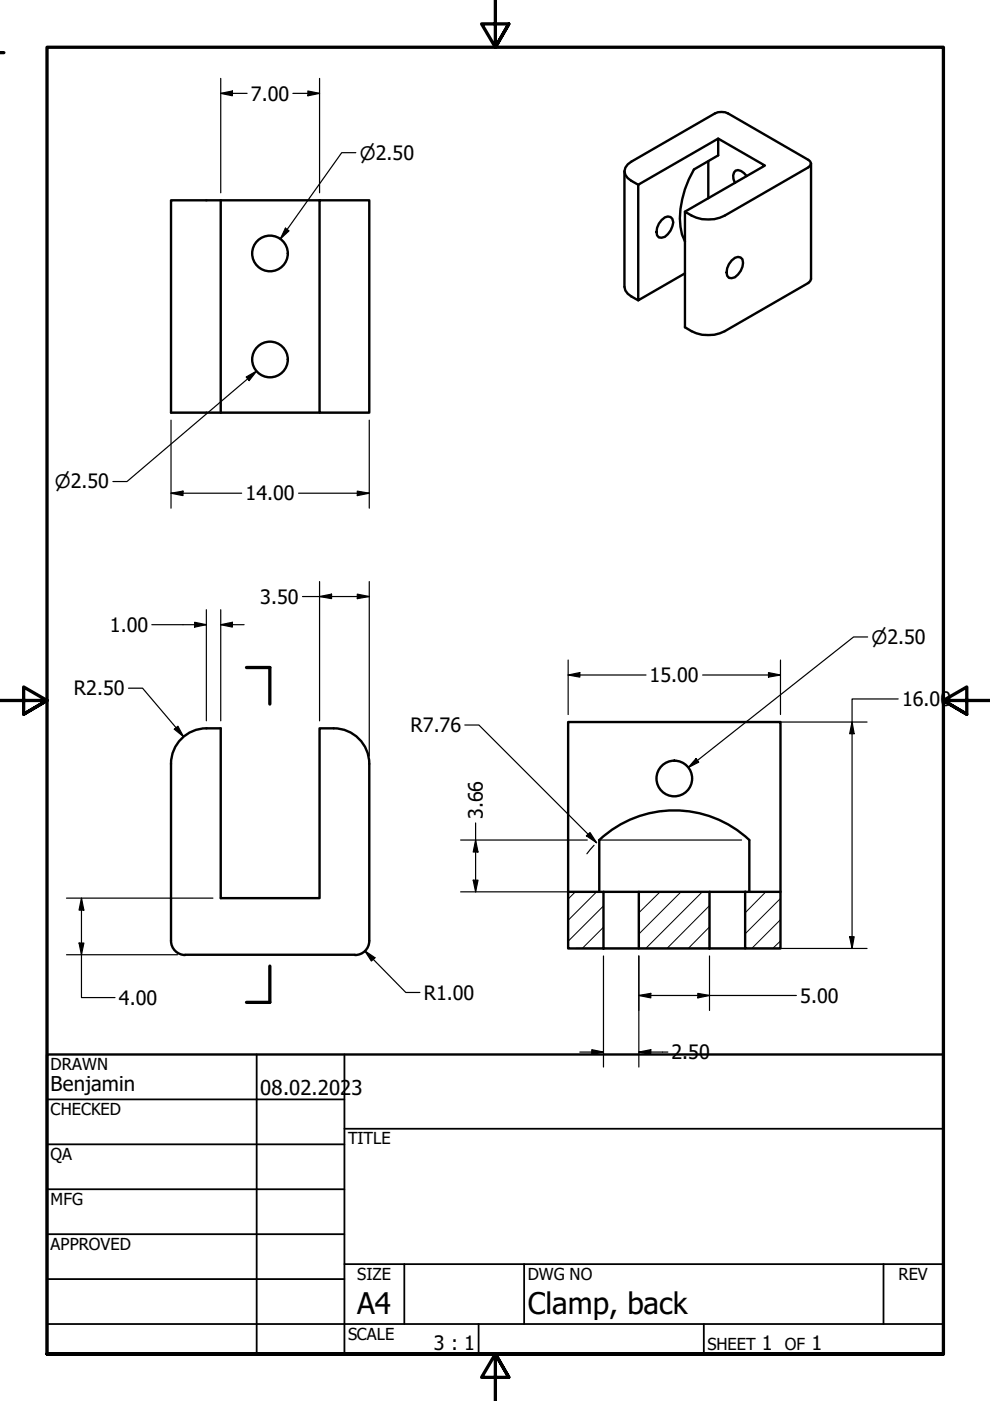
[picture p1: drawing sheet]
<svg xmlns="http://www.w3.org/2000/svg" width="210mm" height="297mm" viewBox="0 0 210 297" stroke-linecap="round" stroke-linejoin="round" font-family="sans-serif">
<!-- layer: Hatch (ANSI) -->
<g fill="none" stroke="#000" stroke-width=".21">
<path d="M122 189.1l-1.5 1.5M126.5 189.1l-6 6M128 196.6l-4.6 4.5M128 192.1l-7.5 7.5M140 189.1l-4.6 4.4M144.4 189.1l-9 8.9M148.9 189.1l-12 12M150.4 196.5l-4.5 4.6M150.4 192l-9 9.1M162.4 189.1l-4.4 4.4M165.5 199.5l-1.7 1.6M165.5 195l-6.1 6.1"/>
<path d="M165.5 190.5l-7.5 7.5M128 201.1h.1M150.4 201v.1"/>
</g>
<!-- layer: Visible (ANSI) -->
<g fill="none" stroke="#000" stroke-width=".51">
<path d="M132.4 36.3v24.5l.2 .8 .5 .7 2.2 1.4M150.2 34.2v7.8M152.3 29.4l9.9 5.7-17 9.8M158.3 37.3a2.09 2.09 0 0 0-2.3-1.1 2.03 2.03 0 0 0-.2 2.6M172 34.7v24.5l-.2 .4-.4 .4-17.7 10.2a8.1 8.1 0 0 1-8.5-.8v-24.5a7.9 7.9 0 0 0 8.5 .8l17.7-10.2 .6-.8-.2-.5-.4-.3-17-9.8a3.2 3.2 0 0 0-2.8 0l-17.7 10.2a2.14 2.14 0 0 0-1.5 2 2.14 2.14 0 0 0 1.5 2l1.4 .9M46.8 42.5v45M67.8 42.5h10.5v45h-10.5zM67.8 42.5h-31.5v45h31.5M140.3 46.7l.7-.6 .6-.2 .6 .1 .4 .4a3.4 3.4 0 0 1-2.3 4l-.6-.1a2.28 2.28 0 0 1 0-2.9zM145.2 51.2a12.7 12.7 0 0 1-.5-9l.5-2.1 .8-2.1 1.1-2.1 5.2-3v-3.5l-17 9.8v24.5l9.9-5.7M155.1 55.2l.7-.5 .7-.2 .5 .1a2.2 2.2 0 0 1 0 2.9l-1.2 1.3-.7 .2-.5-.1a2.28 2.28 0 0 1 0-2.9zM43.8 154.4h3v36h21v-36a10.7 10.7 0 0 1 7.1 1.2 7.5 7.5 0 0 1 3.4 6.3"/>
<path d="M43.8 154.4a7.5 7.5 0 0 0-7.5 7.5M36.3 162v37.5a3 3 0 0 0 3 3M78.3 162v37.5a3 3 0 0 1-3 3M127.1 178.1v11M127.1 178.1a23.3 23.3 0 0 1 31.8 0v11M120.5 189.1v-36h45v36M128 189.1h7.4M135.4 189.1h15v12h-15zM150.4 189.1h7.6M158 189.1h7.5v12h-7.5zM39.2 202.4h36M128 201.1h-7.5v-12h7.5v12h7.4"/>
<path d="M150.4 201.1h7.6"/>
<circle cx="57.2" cy="53.7" r="3.8"/>
<circle cx="57.2" cy="76.2" r="3.8"/>
<circle cx="143" cy="165.1" r="3.8"/>
</g>
<!-- layer: Section Line (ANSI) -->
<path d="M0 11.2h.8M52.3 141.5h4.9v7.8M57.2 204.8v7.7h-4.9" fill="none" stroke="#000" stroke-width=".7"/>
<!-- layer: Border (ANSI) -->
<path d="M105 0v10l-2.9-4.9h5.8l-2.9 4.9 2.9-4.9M0 148.5h10l-5-2.8v5.7l5-2.9-5 2.9M210 148.5h-10l5-2.8v5.7l-5-2.9 5 2.9M10 287.1v-277.1h190v277.1h-190h190M107.9 292l-2.9-4.9 2.9 4.9h-5.8l2.9-4.9v9.9" fill="none" stroke="#000" stroke-width=".7"/>
<!-- layer: Title (ANSI) -->
<g fill="none" stroke="#000" stroke-width=".38">
<path d="M10 233.1h63M54.4 223.6v63.5M73 239.3h127M73 223.6v63.5M10 242.6h63M10 252.1h63M10 261.7h63M10 271.2h63M73 268h127M85.7 268v12.7M111.1 268v12.7M187.3 268v12.7"/>
<path d="M10 280.7h190M101.5 280.7v6.4M149.2 280.7v6.4"/>
</g>
<path d="M10 223.6h190v63.5h-190z" fill="none" stroke="#000" stroke-width=".51"/>
<!-- layer: Dimension (ANSI) -->
<g fill="none" stroke="#000" stroke-width=".25">
<path d="M46.8 19.8l2.5-.5v1zM46.8 19.8h5.6M46.8 16.6v24.3M62.1 19.8h5.7M65.3 19.3l2.5 .5-2.5 .5zM67.8 16.6v24.3M75.4 32.4h-2.9l-13.1 18.3M60.5 48.4l.8 .5-1.9 1.8zM52.2 79.9l2.2-1.2-1.6 2zM54.4 78.7l-27.5 23.4h-3M36.3 89.1v18.6M78.3 89.1v18.6"/>
<path d="M36.3 104.6l2.5-.5v1zM36.3 104.6h14.9M63.3 104.6h15M75.8 104.1l2.5 .5-2.5 .5zM32.2 132.4h11.6M41.3 131.9l2.5 .5-2.5 .6zM43.8 129.3v23.5M46.8 132.4l2.5-.5v1.1zM46.8 129.3v23.5M46.8 132.4h5M64.1 126.5h14.2M67.8 126.5l2.5-.5v.9z"/>
<path d="M67.8 123.3v29.5M75.8 126l2.5 .5-2.5 .4zM78.3 123.3v37M120.5 139.9v11.6M165.5 139.9v11.6M184 135.1h-3l-35.1 27.6M27.2 145.9h3l8.7 10.3M37 154.6l.7-.6 1.2 2.2zM98.6 153.7h2.9l25 25M120.5 143.1l2.4-.5v1zM120.5 143.1h16.5M122 153.1h61.8"/>
<path d="M149 143.1h16.5M162.9 142.6l2.6 .5-2.6 .5zM180.7 153.1l.4 2.5h-1zM190.4 148.2h-9.7v52.9M97.7 178.1h26.8M100.8 178.1l.5 2.5h-1zM100.8 174.5v14.6M124.3 177.2l.8-.7 1.4 2.2zM126 179.2l-1.6 1.8M126.9 178.1h30.3M147.6 160.8l.5 .8-2.2 1.1zM14.1 190.4h31"/>
<path d="M16.8 199.9h1l-.5 2.5zM17.3 190.4l.5 2.6h-1zM17.3 190.4v21.1h7.1M97.7 189.1h59.5M100.3 186.6h1l-.5 2.5zM180.1 198.6h1l-.4 2.5zM14.1 202.4h23.6M77.3 201.6l2.2 1.5-.8 .7zM77.3 201.6l8.7 8.8h3M122 201.1h61.8M128 202.7v23.5M135.4 211.1l2.6-.5v1z"/>
<path d="M135.4 202.7v23.5M135.4 211.1h33.4M148 210.6l2.4 .5-2.4 .5zM150.4 202.7v11.5M122.9 223.1h5.1M125.5 222.6l2.5 .5-2.5 .5zM135.4 223.1l2.6-.5v1zM135.4 223.1h6.2"/>
</g>
<g fill="#000">
<path d="M46.8 19.8l2.5-.5v1z" fill-rule="evenodd"/>
<path d="M65.3 19.3l2.5 .5-2.5 .5z" fill-rule="evenodd"/>
<path d="M60.5 48.4l.8 .5-1.9 1.8z" fill-rule="evenodd"/>
<path d="M52.2 79.9l2.2-1.2-1.6 2z" fill-rule="evenodd"/>
<path d="M36.3 104.6l2.5-.5v1z" fill-rule="evenodd"/>
<path d="M75.8 104.1l2.5 .5-2.5 .5z" fill-rule="evenodd"/>
<path d="M41.3 131.9l2.5 .5-2.5 .6z" fill-rule="evenodd"/>
<path d="M46.8 132.4l2.5-.5v1.1z" fill-rule="evenodd"/>
<path d="M67.8 126.5l2.5-.5v.9z" fill-rule="evenodd"/>
<path d="M75.8 126l2.5 .5-2.5 .4z" fill-rule="evenodd"/>
<path d="M37 154.6l.7-.6 1.2 2.2z" fill-rule="evenodd"/>
<path d="M120.5 143.1l2.4-.5v1z" fill-rule="evenodd"/>
<path d="M162.9 142.6l2.6 .5-2.6 .5z" fill-rule="evenodd"/>
<path d="M180.7 153.1l.4 2.5h-1z" fill-rule="evenodd"/>
<path d="M124.3 177.2l.8-.7 1.4 2.2z" fill-rule="evenodd"/>
<path d="M147.6 160.8l.5 .8-2.2 1.1z" fill-rule="evenodd"/>
<path d="M16.8 199.9h1l-.5 2.5z" fill-rule="evenodd"/>
<path d="M17.3 190.4l.5 2.6h-1z" fill-rule="evenodd"/>
<path d="M100.3 186.6h1l-.5 2.5z" fill-rule="evenodd"/>
<path d="M100.8 178.1l.5 2.5h-1z" fill-rule="evenodd"/>
<path d="M180.1 198.6h1l-.4 2.5z" fill-rule="evenodd"/>
<path d="M77.3 201.6l2.2 1.5-.8 .7z" fill-rule="evenodd"/>
<path d="M135.4 211.1l2.6-.5v1z" fill-rule="evenodd"/>
<path d="M148 210.6l2.4 .5-2.4 .5z" fill-rule="evenodd"/>
<path d="M125.5 222.6l2.5 .5-2.5 .5z" fill-rule="evenodd"/>
<path d="M135.4 223.1l2.6-.5v1z" fill-rule="evenodd"/>
</g>
<g font-size="6.3">
<text x="75.8" y="278.6">A4</text>
<text x="111.9" y="278.7">Clamp, back</text>
</g>
<g font-size="4.3">
<text x="10.7" y="231.4">Benjamin</text>
<text x="55.2" y="232.2">08.02.2023</text>
</g>
<g font-size="4.2">
<text x="53.2" y="21.3">7.00</text>
<text x="52.1" y="106.1">14.00</text>
<text x="55.2" y="128">3.50</text>
<text x="23.3" y="134">1.00</text>
<text x="15.7" y="147.4">R2.50</text>
<text x="137.7" y="144.6">15.00</text>
<text x="191.3" y="149.7">16.00</text>
<text x="87.1" y="155.2">R7.76</text>
<text x="102.4" y="173.7" transform="rotate(-90 102.4 173.7)">3.66</text>
<text x="25.2" y="213">4.00</text>
<text x="89.9" y="211.9">R1.00</text>
<text x="169.7" y="212.6">5.00</text>
<text x="142.4" y="224.6">2.50</text>
<text x="92" y="286.2">3 : 1</text>
<text x="161.5" y="286.2">1</text>
<text x="172" y="286.2">1</text>
</g>
<g font-size="3.9">
<text x="76.3" y="33.8">⌀2.50</text>
<text x="11.6" y="103.6">⌀2.50</text>
<text x="184.8" y="136.6">⌀2.50</text>
</g>
<g font-size="3.5">
<text x="10.7" y="226.9">DRAWN</text>
<text x="10.7" y="236.4">CHECKED</text>
<text x="10.7" y="245.9">QA</text>
<text x="73.8" y="242.6">TITLE</text>
<text x="10.7" y="255.4">MFG</text>
<text x="10.7" y="265">APPROVED</text>
<text x="75.8" y="271.3">SIZE</text>
<text x="111.9" y="271.3">DWG NO</text>
<text x="190.5" y="271.3">REV</text>
<text x="73.8" y="284">SCALE</text>
<text x="150" y="286.2">SHEET</text>
<text x="166.4" y="286.2">OF</text>
</g>
</svg>
